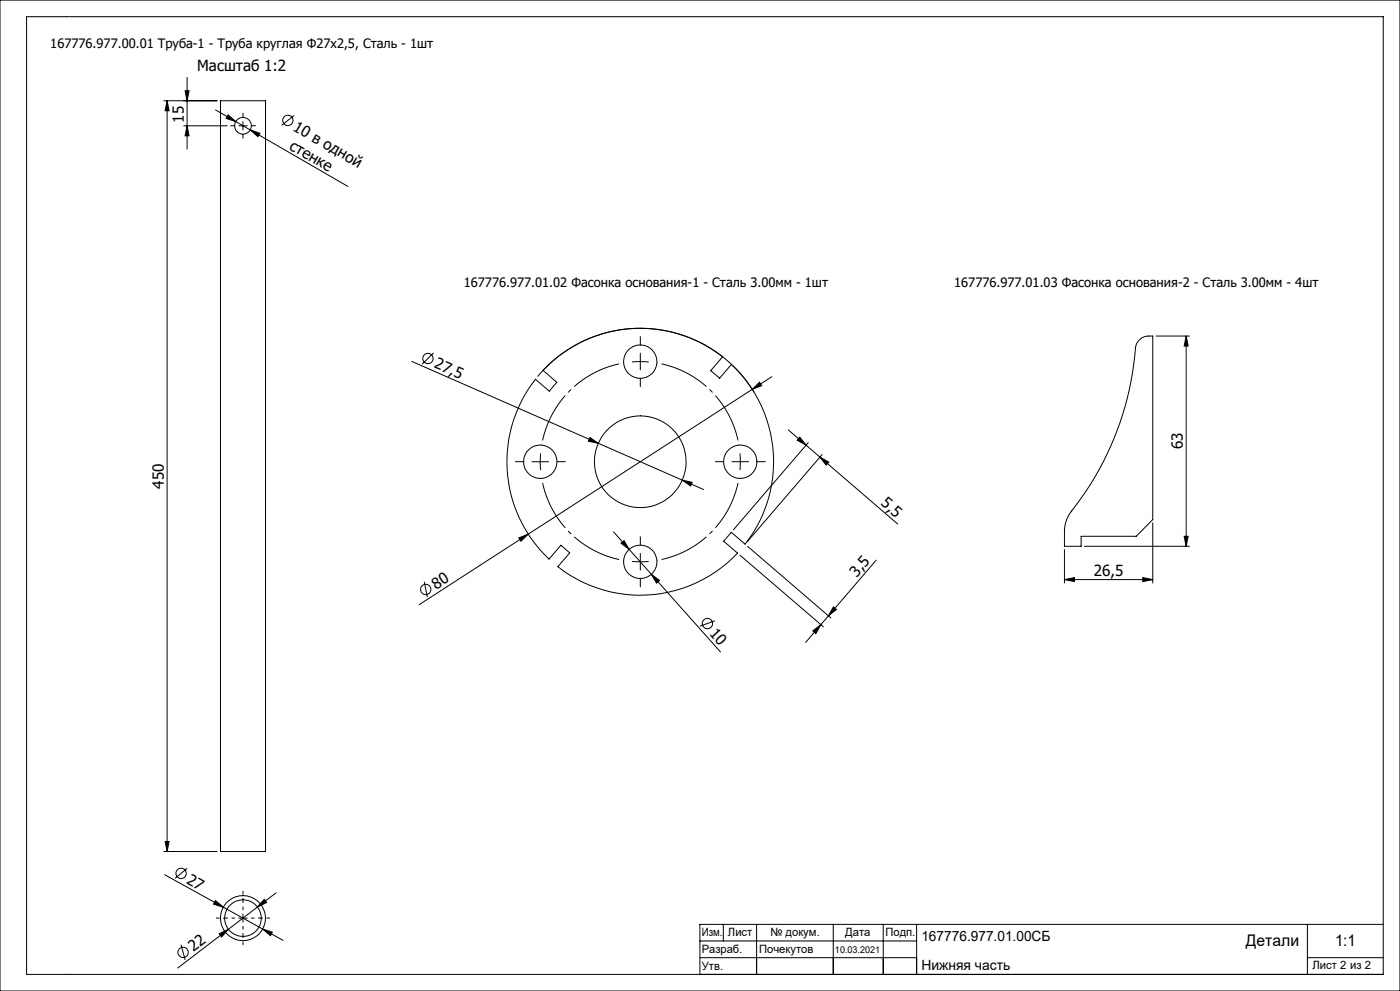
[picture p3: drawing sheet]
<svg xmlns="http://www.w3.org/2000/svg" width="420mm" height="297mm" viewBox="0 0 420 297" stroke-linecap="round" stroke-linejoin="round" font-family="sans-serif">
<g fill="none" stroke="#000" stroke-width=".3">
<path d="M0 0h420v297h-420zM8 5h407v287h-407zM49.1 30.2h16M50.1 30.2l.6 3h-1.2zM50.1 30.2v225M55.1 37.7h13.1M55.5 27.2h1.2l-.6 3zM56.1 37.7l.6 3h-1.2zM56.1 23.2v21.5M64.7 32.9l39.7 23M66.1 30.2h13.6v225h-13.6zM68.4 34.4l2.3 2-2.9-.9z"/>
<path d="M71.6 37.7h2.6M72.9 36.4v2.5M75.1 38.9l2.9 1-.6 1.1zM88.2 34.6l-3.7 3M123.5 108.3l56 24.6M130.1 105.8l-3.4 3.3M161.3 112.9a40 40 0 0 1 64.9 4.6M162.9 111a40 40 0 0 1 53.9-4.1l-3.6 4.2 2.7 2.2 3.5-4.1a39.9 39.9 0 0 1 4.1 53.9l-4.1-3.6-2.3 2.7 4.2 3.6a40 40 0 0 1-53.9 4l3.5-4.1-2.6-2.3-3.6 4.2a40 40 0 0 1-4.1-53.9l4.2 3.5 2.2-2.6zM225.7 116.7l2.2-2.2 .6 1.1zM231.6 112.9l-73.1 47.2M341.7 101.9l1.8-1 2.3-.2v55l-4.9 5h-16.6v3h-5v-4.4a9.8 9.8 0 0 1 2.2-6.2 92 92 0 0 0 19.4-49.8zM346.9 100.7h9.9"/>
<path d="M355.8 100.7l.6 3h-1.2zM355.8 100.7v63M159.6 138.4h5M162.2 135.9v5M177 131.1l2.5 1.8-3-.7zM179.5 132.9l25.2 11M236.5 128.9l5.3 4.5M239.9 131l1.9 2.4-2.7-1.5zM241.8 133.4l4.2 3.6M242.5 132.7l-22.5 26.1M246 137l2.6 1.5-.8 .9zM246 137l23.3 20.1"/>
<path d="M246.6 136.2l-22.4 26.1M184.1 159.4l32 36M204.7 143.9l6.4 2.8M204.7 143.9l2.9 .7-.4 1.1zM345.8 156.7v18M127.3 174.3l.9 4.7M155.6 161.2l2.9-1.1-2.2 2.1zM158.5 160.1l-32.7 21.1M186.3 162.8l.9-.8 1.5 2.6zM195.4 172.1l2.4 1.9-.8 .8zM222 166.4l25 21.5M224.3 163.8l25 21.4"/>
<path d="M262.9 167.9l-14.4 16.7M319.3 173.7l3-.6v1.2zM319.3 164.7v10M319.3 173.7h26.5M325.3 163.7h31.5M342.8 173.1l3 .6-3 .6zM355.2 160.7h1.2l-.6 3zM214.5 186.1l-4.5 1.6M243.8 189.1l2.4-1.9-1.4 2.7zM246.2 187.2l-4.5 5.3M248.5 184.6l-2.3 2.6M250 181.9l.9 .8-2.4 1.9z"/>
<path d="M49.1 255.2h16M49.5 252.2h1.2l-.6 3zM49.4 262.1l17.6 9.8M56.2 260.2l-3.7 3M64.7 269.9l2.3 2-2.9-.9zM65.8 279.9l2.7-1.4-2 2.3zM67 271.9l17.9 9.9M68.5 278.5l-15.2 11.6M71.6 275.2h2.6M72.9 273.9v2.5M77.3 271.8l-8.8 6.7M78.8 278.4l2.9 1-.6 1z"/>
<path d="M79.3 269.5l.7 1-2.7 1.3zM82.8 267.6l-5.5 4.2M217 277v5M227 277v15M250 277v15M265 277v15M275 277v15M392.2 277v15M415 277h-205v15M54.3 283.1l1.3 4.6M210 282h65M210 287h65"/>
<path d="M392.2 287h22.8"/>
<circle cx="72.9" cy="37.7" r="2.49"/>
<circle cx="86.4" cy="36.1" r="1.54"/>
<circle cx="128.4" cy="107.4" r="1.54"/>
<circle cx="192.1" cy="108.4" r="5"/>
<circle cx="162.1" cy="138.4" r="5"/>
<circle cx="192.1" cy="138.4" r="13.8"/>
<circle cx="222.1" cy="138.4" r="5"/>
<circle cx="127.7" cy="176.7" r="1.55"/>
<circle cx="192.1" cy="168.4" r="5"/>
<circle cx="212.2" cy="186.9" r="1.55"/>
<circle cx="54.3" cy="261.7" r="1.54"/>
<circle cx="72.9" cy="275.2" r="6.7"/>
<circle cx="72.9" cy="275.2" r="5.5"/>
<circle cx="54.9" cy="285.4" r="1.55"/>
</g>
<path d="M192.1 108.4l-2.5 .1M192.1 108.4l2.5 .1M222.1 138.4l-.1-2.5M222.1 138.4l-.1 2.5M192.1 168.4l2.5-.1M192.1 168.4l-2.5-.1" fill="none" stroke="#000" stroke-width=".3" stroke-dasharray="15.2 1.3 1.3 1.3" stroke-linecap="butt"/>
<path d="M187.1 108.8a30 30 0 0 0-24.6 24.6M221.7 133.4a30 30 0 0 0-24.6-24.6M162.5 143.3a30 30 0 0 0 24.6 24.7M197.1 168a30 30 0 0 0 24.6-24.7" fill="none" stroke="#000" stroke-width=".3" stroke-dasharray="15.2 1.3 1.3 1.3" stroke-dashoffset="-1.4" stroke-linecap="butt"/>
<path d="M70.4 275.1h-5.5M72.9 272.6v-5.5M72.9 277.6v5.5M75.4 275.1h5.5" fill="none" stroke="#000" stroke-width=".3" stroke-dasharray="15.2 1.3 1.3 1.3" stroke-dashoffset="14.4"/>
<g fill="none" stroke="#000" stroke-width=".3" stroke-dasharray="15.2 1.3 1.3 1.3">
<path d="M70.4 37.7h-1.2M72.9 35.2v-1.3M75.4 37.7h1.3M72.9 40.2v1.2M192.1 108.4v-2.5M192.1 108.4v2.5M192.1 103.4v-2.5M192.1 113.4v2.5M157.1 138.4h-2.5M167.1 138.4h2.5M217.1 138.4h-2.5M222.1 138.4h2.5"/>
<path d="M222.1 138.4h-2.5M227.1 138.4h2.5M192.1 168.4v2.5M192.1 168.4v-2.5M192.1 173.4v2.5M192.1 163.4v-2.5"/>
</g>
<g fill="#000">
<path d="M50.1 30.2l.6 3h-1.2zM49.5 252.2h1.2l-.6 3zM55.5 27.2h1.2l-.6 3zM56.1 37.7l.6 3h-1.2zM355.8 100.7l.6 3h-1.2zM355.2 160.7h1.2l-.6 3z"/>
<path d="M68.4 34.4l-.6 1.1 2.9 .9zM75.1 38.9l2.3 2.1 .6-1.1z"/>
<path d="M225.7 116.7l2.8-1.1-.6-1.1zM155.6 161.2l.7 1 2.2-2.1z"/>
<path d="M239.9 131l1.9 2.4-2.7-1.5zM246 137l2.6 1.5-.8 .9z"/>
<path d="M204.7 143.9l2.5 1.8 .4-1.1zM177 131.1l-.5 1.1 3 .7z"/>
<path d="M186.3 162.8l2.4 1.8-1.5-2.6zM195.4 172.1l1.6 2.7 .8-.8z"/>
<path d="M342.8 173.1l3 .6-3 .6zM319.3 173.7l3-.6v1.2z"/>
<path d="M243.8 189.1l2.4-1.9-1.4 2.7zM250 181.9l.9 .8-2.4 1.9z"/>
<path d="M79.3 269.5l-2 2.3 2.7-1.3zM65.8 279.9l.7 .9 2-2.3z"/>
<path d="M78.8 278.4l2.3 2 .6-1zM64.7 269.9l-.6 1.1 2.9 .9z"/>
</g>
<g font-size="4.8">
<text x="373.8" y="283.5">Детали</text>
<text x="400.5" y="283.5">1:1</text>
</g>
<g font-size="4.6">
<text x="59.2" y="21.1">Масштаб 1:2</text>
<text x="55.2" y="36.7" transform="rotate(-90 55.2 36.7)">15</text>
<text x="87.7" y="38.9" transform="rotate(30 87.7 38.9)">10 в одной</text>
<text x="86.6" y="44.6" transform="rotate(30 86.6 44.6)">стенке</text>
<text x="130" y="110.1" transform="rotate(24 130 110.1)">27,5</text>
<text x="354.9" y="134.7" transform="rotate(-90 354.9 134.7)">63</text>
<text x="49.2" y="146.4" transform="rotate(-90 49.2 146.4)">450</text>
<text x="264" y="151.2" transform="rotate(41 264 151.2)">5,5</text>
<text x="257" y="173.2" transform="rotate(-49 257 173.2)">3,5</text>
<text x="328.2" y="172.7">26,5</text>
<text x="130.9" y="176.8" transform="rotate(-33 130.9 176.8)">80</text>
<text x="212.6" y="190" transform="rotate(48 212.6 190)">10</text>
<text x="55.7" y="264.5" transform="rotate(29 55.7 264.5)">27</text>
<text x="58.1" y="285.3" transform="rotate(-37 58.1 285.3)">22</text>
</g>
<g font-size="4.2">
<text x="276.4" y="282.1">167776.977.01.00СБ</text>
<text x="276.4" y="290.6">Нижняя часть</text>
</g>
<g font-size="3.9">
<text x="15.1" y="14.5">167776.977.00.01 Труба-1 - Труба круглая Ф27х2,5, Сталь - 1шт</text>
<text x="139.1" y="86">167776.977.01.02 Фасонка основания-1 - Сталь 3.00мм - 1шт</text>
<text x="286.3" y="86">167776.977.01.03 Фасонка основания-2 - Сталь 3.00мм - 4шт</text>
</g>
<g font-size="3.4">
<text x="210.5" y="280.5">Изм.</text>
<text x="218.4" y="280.4">Лист</text>
<text x="231.1" y="280.4">№ докум.</text>
<text x="253.6" y="280.4">Дата</text>
<text x="265.7" y="280.4">Подп.</text>
<text x="210.5" y="285.7">Разраб.</text>
<text x="227.7" y="285.6">Почекутов</text>
<text x="210.6" y="290.8">Утв.</text>
<text x="393.7" y="290.5">Лист 2 из 2</text>
</g>
<text font-size="2.8" x="250.5" y="285.6">10.03.2021</text>
</svg>
